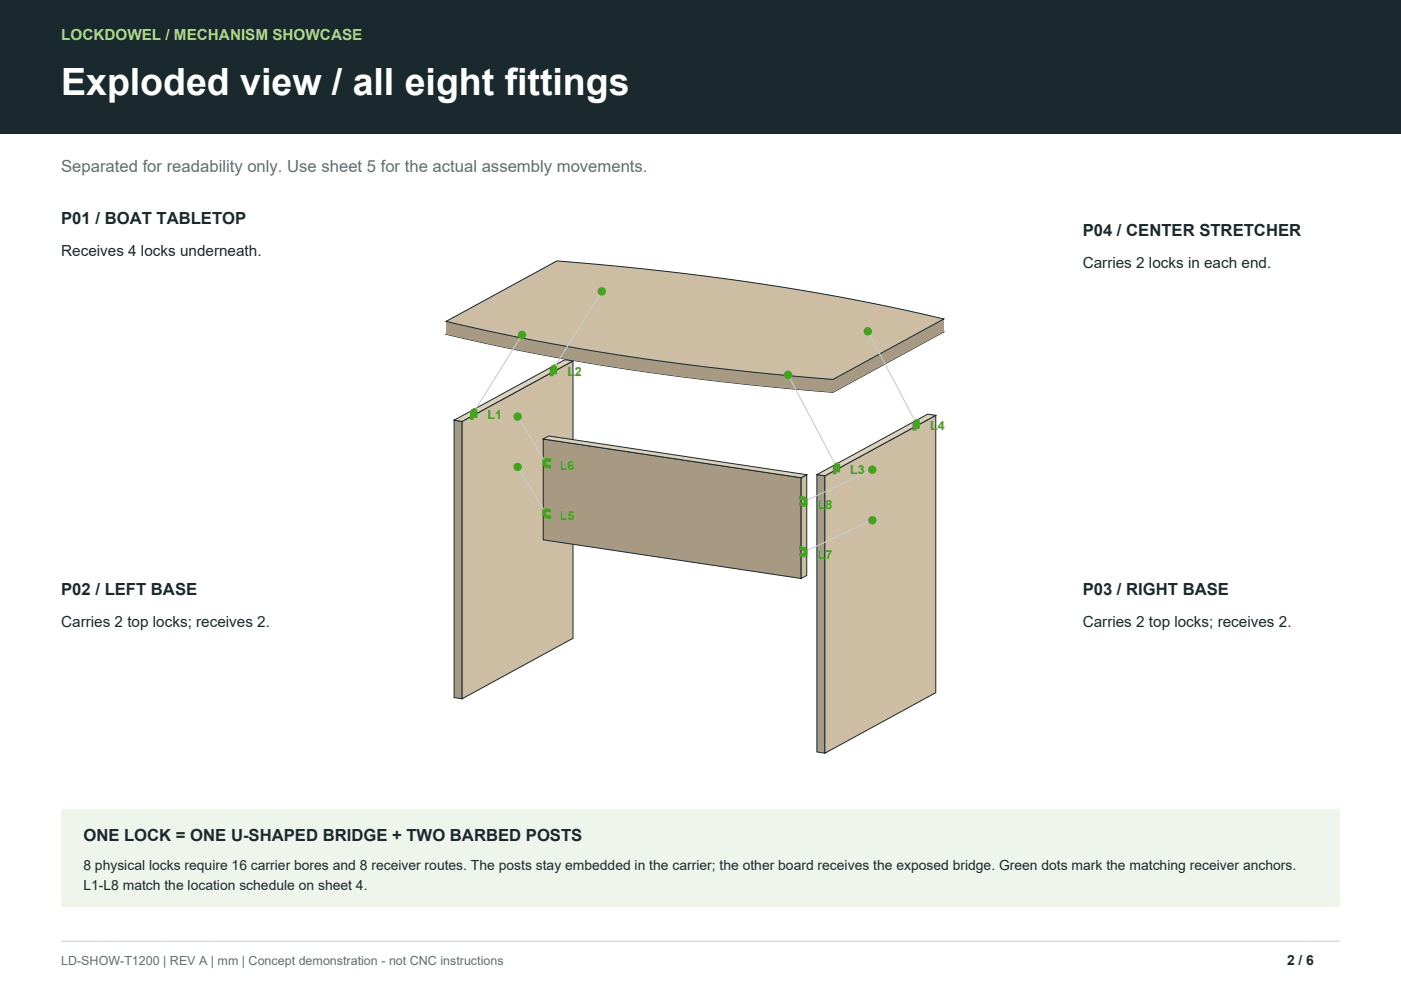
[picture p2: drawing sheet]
<svg xmlns="http://www.w3.org/2000/svg" width="356mm" height="254mm" viewBox="0 0 356 254" stroke-linecap="round" stroke-linejoin="round" font-family="sans-serif">
<path d="M0 0h355.6v33.9h-355.6z" fill="#1a292e"/>
<path d="M15.5 238.8h324.6" fill="none" stroke="#c4d1cc" stroke-width=".25"/>
<path d="M115.3 106.6l2 .3v70.4l-2-.3z" fill="#a89982" stroke="#1a292e" stroke-width=".25"/>
<path d="M117.3 106.9l28.1-15.3v70.4l-28.1 15.3z" fill="#ccbda3" stroke="#1a292e" stroke-width=".25"/>
<path d="M115.3 106.6l28.1-15.3 2 .3-28.1 15.3z" fill="#ded1ba" stroke="#1a292e" stroke-width=".25"/>
<path d="M137.9 111.4l65.5 9.8v25.6l-65.5-9.8z" fill="#a89982" stroke="#1a292e" stroke-width=".25"/>
<path d="M203.4 121.2l1.4-.7v25.5l-1.4 .8z" fill="#ccbda3" stroke="#1a292e" stroke-width=".25"/>
<path d="M137.9 111.4l1.4-.8 65.5 9.9-1.4 .7z" fill="#ded1ba" stroke="#1a292e" stroke-width=".25"/>
<path d="M207.3 120.4l2.1 .3v70.4l-2.1-.3z" fill="#a89982" stroke="#1a292e" stroke-width=".25"/>
<path d="M209.4 120.7l28.1-15.3v70.4l-28.1 15.3z" fill="#ccbda3" stroke="#1a292e" stroke-width=".25"/>
<path d="M207.3 120.4l28.2-15.3 2 .3-28.1 15.3z" fill="#ded1ba" stroke="#1a292e" stroke-width=".25"/>
<path d="M113.2 84.8l28.1-15.3a636.4 636.4 0 0 1 98.3 14.7l-28.2 15.4a636.4 636.4 0 0 1-98.2-14.8z" fill="#a89982" stroke="#1a292e" stroke-width=".25"/>
<g fill="#a89982">
<path d="M141.3 66.2l5.5 .5v3.2l-5.5-.4z"/>
<path d="M146.8 66.7l5.4 .4v3.3l-5.4-.5z"/>
<path d="M152.2 67.1l5.3 .5v3.3l-5.3-.5z"/>
<path d="M157.5 67.6l5.3 .6v3.2l-5.3-.5z"/>
<path d="M162.8 68.2l5.2 .5v3.3l-5.2-.6z"/>
<path d="M168 68.7l5.2 .6v3.3l-5.2-.6z"/>
<path d="M173.2 69.3l5.1 .7v3.2l-5.1-.6z"/>
<path d="M178.3 70l5 .6v3.3l-5-.7z"/>
<path d="M183.3 70.6l5 .7v3.3l-5-.7z"/>
<path d="M188.3 71.3l5 .7v3.3l-5-.7z"/>
<path d="M193.3 72l4.9 .8v3.3l-4.9-.8z"/>
<path d="M198.2 72.8l4.8 .8v3.2l-4.8-.7z"/>
<path d="M203 73.6l4.7 .8v3.3l-4.7-.9z"/>
<path d="M207.7 74.4l4.8 .8v3.3l-4.8-.8z"/>
<path d="M212.5 75.2l4.6 .9v3.3l-4.6-.9z"/>
<path d="M217.1 76.1l4.6 .9v3.3l-4.6-.9z"/>
<path d="M221.7 77l4.6 .9v3.3l-4.6-.9z"/>
<path d="M226.3 77.9l4.5 1v3.3l-4.5-1z"/>
<path d="M230.8 78.9l4.4 1v3.3l-4.4-1z"/>
<path d="M235.2 79.9l4.4 1v3.3l-4.4-1z"/>
<path d="M211.4 96.3l28.2-15.4v3.3l-28.2 15.4z"/>
<path d="M206 95.8l5.4 .5v3.3l-5.4-.5z"/>
<path d="M200.6 95.4l5.4 .4v3.3l-5.4-.5z"/>
<path d="M195.3 94.9l5.3 .5v3.2l-5.3-.5z"/>
<path d="M190 94.3l5.3 .6v3.2l-5.3-.5z"/>
<path d="M184.8 93.8l5.2 .5v3.3l-5.2-.6z"/>
<path d="M179.6 93.2l5.2 .6v3.2l-5.2-.6z"/>
<path d="M174.5 92.5l5.1 .7v3.2l-5.1-.6z"/>
<path d="M169.4 91.9l5.1 .6v3.3l-5.1-.7z"/>
<path d="M164.4 91.2l5 .7v3.2l-5-.7z"/>
<path d="M159.5 90.5l4.9 .7v3.2l-4.9-.7z"/>
<path d="M154.6 89.7l4.9 .8v3.2l-4.9-.7z"/>
<path d="M149.8 88.9l4.8 .8v3.3l-4.8-.8z"/>
<path d="M145 88.1l4.8 .8v3.3l-4.8-.8z"/>
<path d="M140.3 87.3l4.7 .8v3.3l-4.7-.9z"/>
<path d="M135.7 86.4l4.6 .9v3.2l-4.6-.8z"/>
<path d="M131.1 85.5l4.6 .9v3.3l-4.6-.9z"/>
<path d="M126.5 84.5l4.6 1v3.3l-4.6-1z"/>
<path d="M122 83.6l4.5 .9v3.3l-4.5-.9z"/>
<path d="M117.6 82.6l4.4 1v3.3l-4.4-1z"/>
<path d="M113.2 81.6l4.4 1v3.3l-4.4-1.1z"/>
<path d="M113.2 81.6l28.1-15.4v3.3l-28.1 15.3z"/>
</g>
<path d="M113.2 81.6l28.1-15.4a636.4 636.4 0 0 1 98.3 14.7l-28.2 15.4a636.4 636.4 0 0 1-98.2-14.7z" fill="#ccbda3" stroke="#1a292e" stroke-width=".25"/>
<path d="M132.5 85l-12.3 19.6" fill="none" stroke="#c4d1cc" stroke-width=".28"/>
<path d="M120.7 106v-2.1l-.9 .5v2.1" fill="none" stroke="#40a617" stroke-width=".95" stroke-linecap="butt"/>
<circle cx="132.5" cy="85" r="1.06" fill="#40a617"/>
<path d="M152.8 73.9l-12.3 19.7" fill="none" stroke="#c4d1cc" stroke-width=".28"/>
<path d="M140.9 95v-2.2l-.9 .5v2.2" fill="none" stroke="#40a617" stroke-width=".95" stroke-linecap="butt"/>
<circle cx="152.8" cy="73.9" r="1.06" fill="#40a617"/>
<path d="M200 95.1l12.3 23.3" fill="none" stroke="#c4d1cc" stroke-width=".28"/>
<path d="M212.7 119.8v-2.1l-.9 .5v2.1" fill="none" stroke="#40a617" stroke-width=".95" stroke-linecap="butt"/>
<circle cx="200" cy="95.1" r="1.06" fill="#40a617"/>
<path d="M220.3 84.1l12.3 23.3" fill="none" stroke="#c4d1cc" stroke-width=".28"/>
<path d="M233 108.8v-2.2l-.9 .5v2.2" fill="none" stroke="#40a617" stroke-width=".95" stroke-linecap="butt"/>
<circle cx="220.3" cy="84.1" r="1.06" fill="#40a617"/>
<path d="M131.4 118.5l7.2 11.7" fill="none" stroke="#c4d1cc" stroke-width=".28"/>
<path d="M139.9 129.6l-1.7-.2v1.6l1.7 .3" fill="none" stroke="#40a617" stroke-width=".95" stroke-linecap="butt"/>
<circle cx="131.4" cy="118.5" r="1.06" fill="#40a617"/>
<path d="M131.4 105.7l7.2 11.8" fill="none" stroke="#c4d1cc" stroke-width=".28"/>
<path d="M139.9 116.8l-1.7-.2v1.6l1.7 .3" fill="none" stroke="#40a617" stroke-width=".95" stroke-linecap="butt"/>
<circle cx="131.4" cy="105.7" r="1.06" fill="#40a617"/>
<path d="M221.4 132l-17.3 8.1" fill="none" stroke="#c4d1cc" stroke-width=".28"/>
<path d="M202.8 139.1l1.7 .2v1.7l-1.7-.3" fill="none" stroke="#40a617" stroke-width=".95" stroke-linecap="butt"/>
<circle cx="221.4" cy="132" r="1.06" fill="#40a617"/>
<path d="M221.4 119.2l-17.3 8.1" fill="none" stroke="#c4d1cc" stroke-width=".28"/>
<path d="M202.8 126.3l1.7 .2v1.7l-1.7-.3" fill="none" stroke="#40a617" stroke-width=".95" stroke-linecap="butt"/>
<circle cx="221.4" cy="119.2" r="1.06" fill="#40a617"/>
<path d="M15.5 205.3h324.6v24.7h-324.6z" fill="#f0f5eb"/>
<text font-size="9.5" fill="#fff" x="15.5" y="24">Exploded view / all eight fittings</text>
<text font-size="4.2" fill="#5e6e73" x="15.5" y="43.7">Separated for readability only. Use sheet 5 for the actual assembly movements.</text>
<g font-size="4.2" fill="#1a292e">
<text x="15.5" y="56.8">P01 / BOAT TABLETOP</text>
<text x="274.8" y="60">P04 / CENTER STRETCHER</text>
<text x="15.5" y="151">P02 / LEFT BASE</text>
<text x="274.8" y="151">P03 / RIGHT BASE</text>
<text x="21.2" y="213.4">ONE LOCK = ONE U-SHAPED BRIDGE + TWO BARBED POSTS</text>
</g>
<text font-size="3.9" fill="#abde82" x="15.5" y="10.2">LOCKDOWEL / MECHANISM SHOWCASE</text>
<g font-size="3.9" fill="#1a292e">
<text x="15.5" y="64.9">Receives 4 locks underneath.</text>
<text x="274.8" y="68.1">Carries 2 locks in each end.</text>
<text x="15.5" y="159.1">Carries 2 top locks; receives 2.</text>
<text x="274.8" y="159.1">Carries 2 top locks; receives 2.</text>
</g>
<g font-size="3.5" fill="#1a292e">
<text x="21.2" y="220.8">8 physical locks require 16 carrier bores and 8 receiver routes. The posts stay embedded in the carrier; the other board receives the exposed bridge. Green dots mark the matching receiver anchors.</text>
<text x="21.2" y="226">L1-L8 match the location schedule on sheet 4.</text>
<text x="326.7" y="244.8">2 / 6</text>
</g>
<g font-size="3.2" fill="#40a617">
<text x="144" y="95.3">L2</text>
<text x="123.8" y="106.4">L1</text>
<text x="236.1" y="109.1">L4</text>
<text x="142.1" y="119.2">L6</text>
<text x="215.8" y="120.2">L3</text>
<text x="207.6" y="129">L8</text>
<text x="142.1" y="132">L5</text>
<text x="207.6" y="141.8">L7</text>
</g>
<text font-size="3.2" fill="#5e6e73" x="15.5" y="244.8">LD-SHOW-T1200 | REV A | mm | Concept demonstration - not CNC instructions</text>
</svg>
